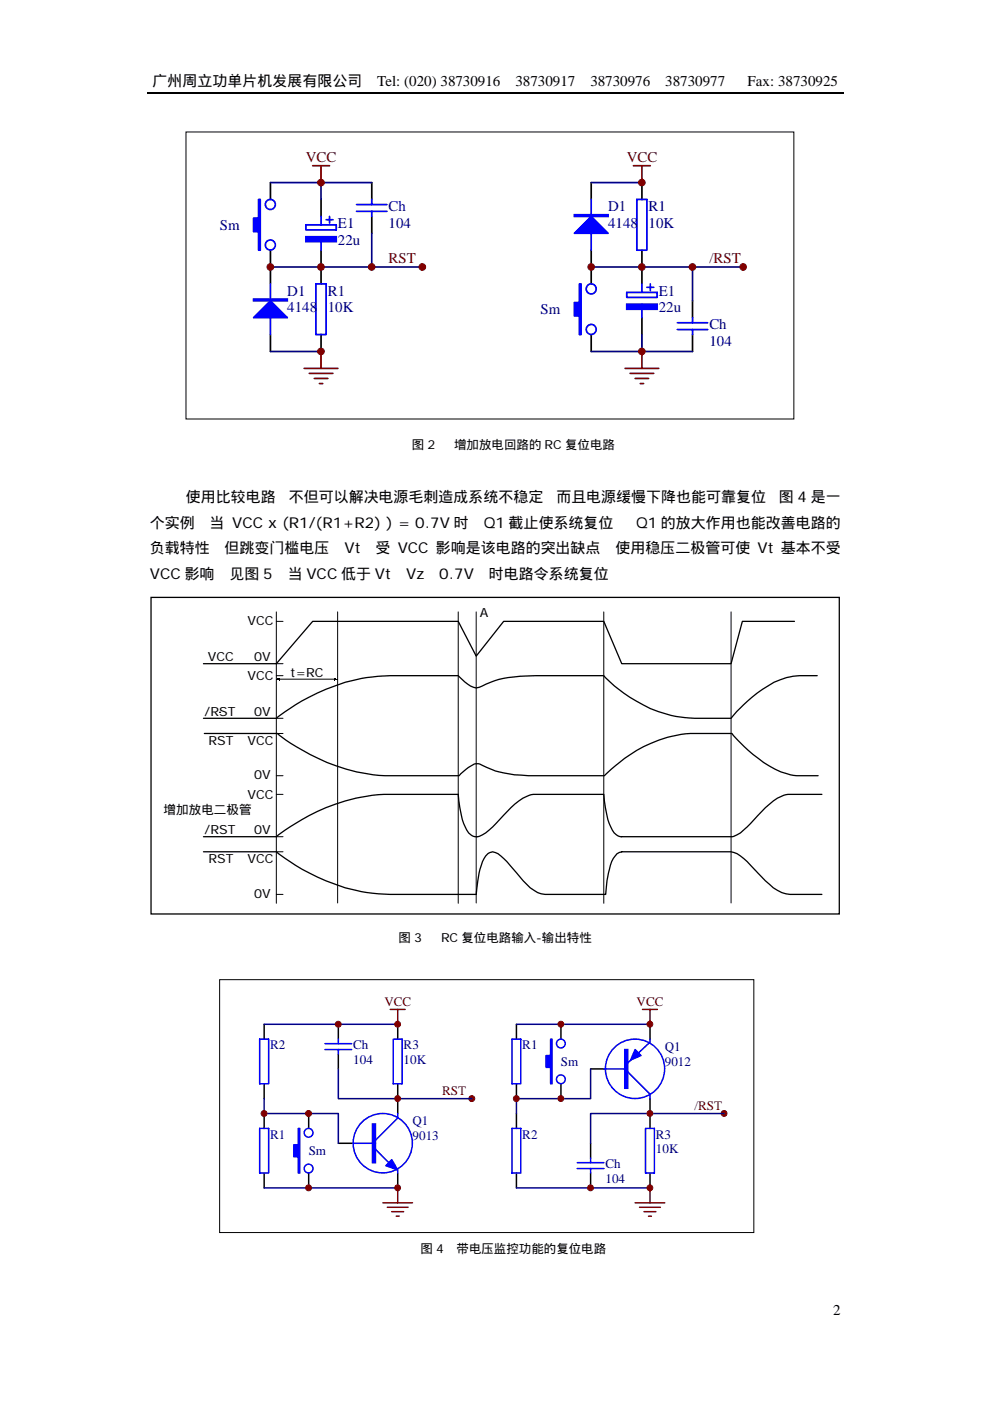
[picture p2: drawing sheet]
<svg xmlns="http://www.w3.org/2000/svg" width="210mm" height="297mm" viewBox="0 0 210 297" stroke-linecap="round" stroke-linejoin="round" font-family="sans-serif">
<path d="M31.2 19.6h147.6" fill="none" stroke="#000" stroke-width=".25"/>
<path d="M39.4 28h128.9v60.8h-128.9z" fill="#fff"/>
<g fill="none" stroke="#000" stroke-width=".21">
<path d="M39.4 28h128.9v60.8h-128.9zM58.6 129.7v61.8M58.6 131.7h1.4M71.6 129.7v61.8M97.2 129.7v61.8M101 129.7v61.8M128 129.7v61.8M155 129.7v61.8M58.6 140.7h1.4M58.6 143.3h1.4M58.6 152.3h1.4M58.6 155.5h1.4"/>
<path d="M59.1 144h11.9M58.6 164.5h1.4M58.6 168.4h1.4M58.6 177.4h1.4M101 177.4h.1M58.6 180.6h1.4M58.6 189.6h1.4"/>
</g>
<g fill="none" stroke="#000" stroke-width=".36">
<path d="M57.3 38.7v3.6M78.8 38.7v3.6M125.3 38.7v3.6M136.1 38.7v3.6M57.3 53v7.2M68.1 42.3v3.6M68.1 53v7.2M78.8 45.9v3.6M125.3 53v7.2M136.1 53v7.2M57.3 70.9v3.6M68.1 70.9v3.6"/>
<path d="M125.3 70.9v3.6M136.1 67.4v3.5M146.8 63.8v3.6M146.8 70.9v3.6"/>
</g>
<g fill="none" stroke="#00f" stroke-width=".36">
<path d="M64.9 47.7h6.4v1h-6.4zM68.1 45.9v1.8M68.1 50.2v2.8M69.2 46.6h1.4M69.9 45.9v1.4M75.6 44.8h6.4M75.6 43.4h6.4M78.8 42.3v1.1M78.8 44.8v1.1M125.3 42.3v10.7M135 42.3h2.2v10.7h-2.2zM57.3 60.2v10.7"/>
<path d="M67 60.2h2.2v10.7h-2.2zM132.9 62h6.4v1.1h-6.4zM136.1 60.2v1.8M136.1 64.5v2.9M137.2 60.9h1.4M137.9 60.2v1.4M143.6 69.9h6.5M143.6 68.4h6.5M146.8 67.4v1M146.8 69.9v1"/>
<circle cx="57.3" cy="43.3" r="1.06"/>
<circle cx="57.3" cy="51.9" r="1.06"/>
<circle cx="125.3" cy="61.3" r="1.06"/>
<circle cx="125.3" cy="69.8" r="1.06"/>
</g>
<g fill="none" stroke="#800000" stroke-width=".36">
<path d="M66.3 35.1h3.6M68.1 35.1v3.6M134.3 35.1h3.6M136.1 35.1v3.6M64.5 78.1h7.1M65.6 79.2h5M68.1 74.5v3.6M132.5 78.1h7.2M133.6 79.2h5M136.1 74.5v3.6M66.6 80.2h2.9M67.7 81.3h.7"/>
<path d="M134.7 80.2h2.8M135.7 81.3h.8"/>
</g>
<g fill="#00f" stroke="#00f" stroke-width=".36">
<path d="M64.9 50.2h6.4v1h-6.4z"/>
<path d="M132.9 64.5h6.4v1.1h-6.4z"/>
<path d="M53.8 63.4h7.1v.4h-7.1z"/>
<path d="M121.8 45.5h7.1v.4h-7.1z"/>
</g>
<path d="M57.3 38.7h10.8v3.6M68.1 38.7h10.7M125.3 38.7h10.8M57.3 56.6h32.3M78.8 49.5v7.1M125.3 56.6h32.3M146.8 56.6v7.2M57.3 74.5h10.8M136.1 70.9v3.6h-10.8M136.1 74.5h10.7" fill="none" stroke="#000080" stroke-width=".36"/>
<g fill="#800000" stroke="#800000" stroke-width=".21">
<circle cx="89.5" cy="56.6" r=".71"/>
<circle cx="157.6" cy="56.6" r=".7"/>
<circle cx="68.1" cy="74.5" r=".7"/>
<circle cx="68.1" cy="56.6" r=".71"/>
<circle cx="68.1" cy="38.7" r=".7"/>
<circle cx="57.3" cy="56.6" r=".71"/>
<circle cx="136.1" cy="56.6" r=".71"/>
<circle cx="136.1" cy="38.7" r=".7"/>
<circle cx="136.1" cy="74.5" r=".7"/>
<circle cx="125.3" cy="56.6" r=".7"/>
<circle cx="78.8" cy="56.6" r=".7"/>
<circle cx="146.8" cy="56.6" r=".71"/>
</g>
<g fill="#00f" stroke="#00f" stroke-width=".36">
<path d="M53.8 67.4l3.5-3.6 3.6 3.6z" fill-rule="evenodd"/>
<path d="M121.8 49.5l3.5-3.6 3.6 3.6z" fill-rule="evenodd"/>
<path d="M54.8 42.3h.4v10.7h-.4v-3.9h-1v-2.9h1z" fill-rule="evenodd"/>
<path d="M122.9 60.2h.3v10.7h-.3v-3.9h-1.1v-2.9h1.1z" fill-rule="evenodd"/>
</g>
<path d="M32 126.7h145.9v67.1h-145.9zM168.4 131.7h-11l-2.4 9h-23.2l-3.8-9h-21.2l-5.8 7.4-3.8-7.4h-30.9l-7.7 9h-15.5M43.3 155.5h15.5a40.9 40.9 0 0 0 22.8 9h15.7l2-1.8a2.5 2.5 0 0 1 2.4-.7 21.2 21.2 0 0 0 10.3 2.5h16.1a29.3 29.3 0 0 1 17.3-8.9l9.8-.1a29.7 29.7 0 0 0 10.4 8.2l2.7 .7 5.2 .1M46.5 151h.1M173.3 143.3h-3.8a14.6 14.6 0 0 0-9 3.6l-2.8 2.5-2.7 2.9h-7.7a26.6 26.6 0 0 1-16.1-6.2l-3.2-2.8h-14.4a24.5 24.5 0 0 0-10.6 1.8l-1.4 .6-.9 .1a7.8 7.8 0 0 1-3.5-2.5h-14.5a40.8 40.8 0 0 0-24.1 9h-15.5M174.3 168.4h-7.3l-.8 .2a13.7 13.7 0 0 0-5.5 4.3l-2.3 2.4a6.7 6.7 0 0 1-3.1 2.1l-24.1-.1a3.2 3.2 0 0 1-1.7-2 20.6 20.6 0 0 1-1.5-6.9h-14.9l-.9 .2a13.7 13.7 0 0 0-5.5 4.3l-2.2 2.4a5.4 5.4 0 0 1-3.8 2.1l-.3-.1a3.2 3.2 0 0 1-1.8-2 20.6 20.6 0 0 1-1.4-6.9h-15.8a40.9 40.9 0 0 0-22.8 9h-15.5M43.1 180.6h15.5a40.8 40.8 0 0 0 24.1 9h18.3l.1-1.4a14.5 14.5 0 0 1 1.9-6.7 1.95 1.95 0 0 1 3.2 0l1.3 1.2 2 2.4a11.8 11.8 0 0 0 4.5 4.1l1.6 .4h12.8l.3-2.8 .5-2.5a4.8 4.8 0 0 1 2.1-3.6l.5-.1 23.5 .1a8.1 8.1 0 0 1 3.9 2.8l1.5 1.6a18.6 18.6 0 0 0 5 4.1l1.8 .4h6.8" fill="none" stroke="#000" stroke-width=".28"/>
<g fill="#000">
<path d="M58.5 144h.7zM58.6 144h.6zM58.7 144h.5zM58.7 144h.4zM58.8 143.9l.4 .1zM58.8 144l.4 .1zM58.8 144h.4zM58.9 143.9h.3zM58.9 144h.3zM58.9 144.1h.3zM58.9 144l.3 .1zM59 143.9h.2z"/>
<path d="M59 143.9l.2 .1zM59 144.1h.2zM59.1 143.9h.1zM59.1 144.1h.1zM70.8 143.9h.2zM70.8 143.9h.3zM70.8 143.9h.4zM70.8 143.9l.5 .1zM70.8 144h.6zM70.8 144h.7zM70.8 144l.4 .1zM70.8 144.1h.3z"/>
<path d="M70.8 144.1h.2zM70.9 143.9h.1zM70.9 143.9h.2zM70.9 144.1h.2zM70.9 144.1h.1zM70.9 143.9l.2 .1zM71 144h.2zM71 144h.3zM71 144l.2 .1zM71 144h.4z"/>
</g>
<path d="M46.6 207.7h113.2v53.6h-113.2z" fill="#fff"/>
<path d="M46.6 207.7h113.2v53.6h-113.2z" fill="none" stroke="#000" stroke-width=".21"/>
<g fill="none" stroke="#000" stroke-width=".32">
<path d="M56 217.2v3.1M71.7 217.2v3.1M84.3 217.2v3.1M109.5 217.2v3.1M118.9 217.2v3.1M137.8 217.2v3.1M56 229.8v3.1M56 236.1v3.1M65.4 236.1v3.1M71.7 223.5v3.1M84.3 229.8v6.3M109.5 229.8v3.1"/>
<path d="M109.5 236.1v3.1M118.9 229.8v3.1M125.2 226.6h3.2M137.8 232.9v6.3M56 248.7v3.2M65.4 248.7v3.2M71.7 242.4h3.2M84.3 248.7v3.2M109.5 248.7v3.2M125.2 242.4v3.2M125.2 248.7v3.2M137.8 248.7v3.2"/>
</g>
<g fill="none" stroke="#00f" stroke-width=".32">
<path d="M55.1 239.2h1.9v9.5h-1.9zM55.1 220.3h1.9v9.5h-1.9zM68.9 222.5h5.7M68.9 221.3h5.7M71.7 220.3v1M71.7 222.5v1M83.4 220.3h1.9v9.5h-1.9zM84.3 236.1v.9l-4.7 4.8M108.5 239.2h1.9v9.5h-1.9zM108.5 220.3h1.9v9.5h-1.9zM128.1 226.6h4.4M133.1 227.3l4.7 4.7v.9"/>
<path d="M136.9 239.2h1.8v9.5h-1.8zM137.8 220.3v.7l-4.7 4.4M74.9 242.4h4.7M79.6 243.7l2.8 2.8M84.3 248.1v.6M122.4 247.8h5.7M122.4 246.5h5.7M125.2 245.6v.9M125.2 247.8v.9"/>
<circle cx="118.9" cy="221.3" r=".93"/>
<circle cx="118.9" cy="228.8" r=".93"/>
<circle cx="134.6" cy="226.6" r="6.3"/>
<circle cx="65.4" cy="247.8" r=".93"/>
<circle cx="65.4" cy="240.2" r=".93"/>
<circle cx="81.1" cy="242.4" r="6.3"/>
</g>
<g fill="#00f" stroke="#00f" stroke-width=".32">
<path d="M132.5 222.5h.6v8.2h-.6z"/>
<path d="M79 238.3h.6v8.2h-.6z"/>
</g>
<g fill="#00f" stroke="#00f" stroke-width=".32">
<path d="M134.7 222.5l1.2 1.3-2.2 .9z" fill-rule="evenodd"/>
<path d="M83.1 245.9l1.2 2.2-2.5-1z" fill-rule="evenodd"/>
<path d="M116.7 220.3h.4v9.5h-.4v-3.5h-.9v-2.5h.9z" fill-rule="evenodd"/>
<path d="M63.2 239.2h.4v9.5h-.4v-3.5h-.9v-2.5h.9z" fill-rule="evenodd"/>
</g>
<g fill="none" stroke="#800000" stroke-width=".32">
<path d="M82.7 214h3.2M84.3 214v3.2M136.2 214h3.2M137.8 214v3.2M81.2 255h6.3M82.1 256h4.4M83.1 256.9h2.5M84 257.9h.6M84.3 251.9v3.1M134.7 255h6.2M135.6 256h4.4M136.5 256.9h2.6"/>
<path d="M137.5 257.9h.6M137.8 251.9v3.1"/>
</g>
<path d="M56 217.2h28.3M109.5 217.2h28.3M56 232.9v3.2h15.7v6.3M71.7 226.6v6.3h28.4M125.2 226.6v6.3h-15.7v3.2M153.5 236.1h-28.3v6.3M56 251.9h28.3M109.5 251.9h28.3" fill="none" stroke="#000080" stroke-width=".32"/>
<g fill="#800000" stroke="#800000" stroke-width=".21">
<circle cx="153.5" cy="236.1" r=".62"/>
<circle cx="100" cy="232.9" r=".62"/>
<circle cx="137.8" cy="217.1" r=".62"/>
<circle cx="137.8" cy="236.1" r=".62"/>
<circle cx="137.8" cy="251.8" r=".62"/>
<circle cx="118.9" cy="232.9" r=".62"/>
<circle cx="118.9" cy="217.1" r=".62"/>
<circle cx="109.5" cy="232.9" r=".62"/>
<circle cx="84.3" cy="217.1" r=".62"/>
<circle cx="84.3" cy="232.9" r=".62"/>
<circle cx="84.3" cy="251.8" r=".62"/>
<circle cx="65.4" cy="251.8" r=".62"/>
<circle cx="65.4" cy="236.1" r=".62"/>
<circle cx="56" cy="236.1" r=".62"/>
<circle cx="71.7" cy="217.2" r=".62"/>
<circle cx="125.2" cy="251.8" r=".62"/>
</g>
<g font-size="3.2">
<text x="32.4" y="18.2">广州周立功单片机发展有限公司</text>
<text x="80" y="18.2">Tel: (020) 38730916</text>
<text x="109.3" y="18.2">38730917</text>
<text x="125.2" y="18.2">38730976</text>
<text x="141" y="18.2">38730977</text>
<text x="158.5" y="18.2">Fax: 38730925</text>
<text x="39.4" y="106.3">使用比较电路</text>
<text x="61.2" y="106.3">不但可以解决电源毛刺造成系统不稳定</text>
<text x="118" y="106.3">而且电源缓慢下降也能可靠复位</text>
<text x="165.2" y="106.3">图 4 是一</text>
<text x="31.8" y="111.8">个实例</text>
<text x="44.4" y="111.8">当 VCC x (R1/(R1+R2) ) = 0.7V 时</text>
<text x="102.6" y="111.8">Q1 截止使系统复位</text>
<text x="134.9" y="111.8">Q1 的放大作用也能改善电路的</text>
<text x="31.8" y="117.3">负载特性</text>
<text x="47.6" y="117.3">但跳变门槛电压</text>
<text x="73" y="117.3">Vt</text>
<text x="79.6" y="117.3">受 VCC 影响是该电路的突出缺点</text>
<text x="130.5" y="117.3">使用稳压二极管可使 Vt 基本不受</text>
<text x="31.7" y="122.9">VCC 影响</text>
<text x="48.7" y="122.9">见图 5</text>
<text x="61" y="122.9">当 VCC 低于 Vt</text>
<text x="86.1" y="122.9">Vz</text>
<text x="93.1" y="122.9">0.7V</text>
<text x="103.7" y="122.9">时电路令系统复位</text>
<text x="176.7" y="278.7">2</text>
</g>
<g font-size="3.2" fill="#800000">
<text x="64.9" y="34.4">VCC</text>
<text x="132.9" y="34.4">VCC</text>
<text x="82.4" y="55.9">RST</text>
<text x="150.4" y="55.9">/RST</text>
</g>
<g font-size="3.2" fill="#000080">
<text x="82.4" y="44.8">Ch</text>
<text x="128.9" y="44.8">D1</text>
<text x="137.5" y="44.8">R1</text>
<text x="46.6" y="48.7">Sm</text>
<text x="71.6" y="48.3">E1</text>
<text x="71.6" y="51.9">22u</text>
<text x="82.4" y="48.3">104</text>
<text x="128.9" y="48.3">4148</text>
<text x="137.5" y="48.3">10K</text>
<text x="60.9" y="62.7">D1</text>
<text x="69.5" y="62.7">R1</text>
<text x="139.7" y="62.7">E1</text>
<text x="60.9" y="66.2">4148</text>
<text x="69.5" y="66.2">10K</text>
<text x="114.6" y="66.6">Sm</text>
<text x="139.7" y="66.2">22u</text>
<text x="150.4" y="69.8">Ch</text>
<text x="150.4" y="73.4">104</text>
</g>
<g font-size="2.8" fill="#800000">
<text x="81.5" y="213.3">VCC</text>
<text x="135" y="213.3">VCC</text>
<text x="93.8" y="232.3">RST</text>
<text x="147.2" y="235.4">/RST</text>
</g>
<g font-size="2.8" fill="#000080">
<text x="57.3" y="222.5">R2</text>
<text x="74.9" y="222.5">Ch</text>
<text x="74.9" y="225.6">104</text>
<text x="85.6" y="222.5">R3</text>
<text x="85.6" y="225.6">10K</text>
<text x="110.7" y="222.5">R1</text>
<text x="118.9" y="226">Sm</text>
<text x="140.9" y="222.8">Q1</text>
<text x="140.9" y="226">9012</text>
<text x="87.5" y="238.6">Q1</text>
<text x="57.3" y="241.4">R1</text>
<text x="65.4" y="244.9">Sm</text>
<text x="87.5" y="241.7">9013</text>
<text x="110.7" y="241.4">R2</text>
<text x="139.1" y="241.4">R3</text>
<text x="139.1" y="244.6">10K</text>
<text x="128.4" y="247.7">Ch</text>
<text x="128.4" y="250.9">104</text>
</g>
<g font-size="2.7">
<text x="101.8" y="130.9">A</text>
<text x="52.5" y="132.5">VCC</text>
<text x="44.1" y="140.2">VCC</text>
<text x="53.9" y="140.2">0V</text>
<text x="61.6" y="143.4">t=RC</text>
<text x="52.5" y="144.3">VCC</text>
<text x="43.4" y="151.7">/RST</text>
<text x="53.9" y="151.7">0V</text>
<text x="44.2" y="157.9">RST</text>
<text x="52.5" y="157.9">VCC</text>
<text x="53.9" y="165.1">0V</text>
<text x="34.7" y="172.7">增加放电二极管</text>
<text x="52.5" y="169.4">VCC</text>
<text x="43.4" y="176.9">/RST</text>
<text x="53.9" y="176.9">0V</text>
<text x="44.2" y="183.1">RST</text>
<text x="52.5" y="183.1">VCC</text>
<text x="53.9" y="190.3">0V</text>
</g>
<g font-size="2.6">
<text x="87.3" y="95.1">图 2</text>
<text x="96.3" y="95.1">增加放电回路的 RC 复位电路</text>
<text x="84.5" y="199.7">图 3</text>
<text x="93.5" y="199.7">RC 复位电路输入-输出特性</text>
<text x="89.2" y="265.7">图 4</text>
<text x="96.8" y="265.7">带电压监控功能的复位电路</text>
</g>
</svg>
